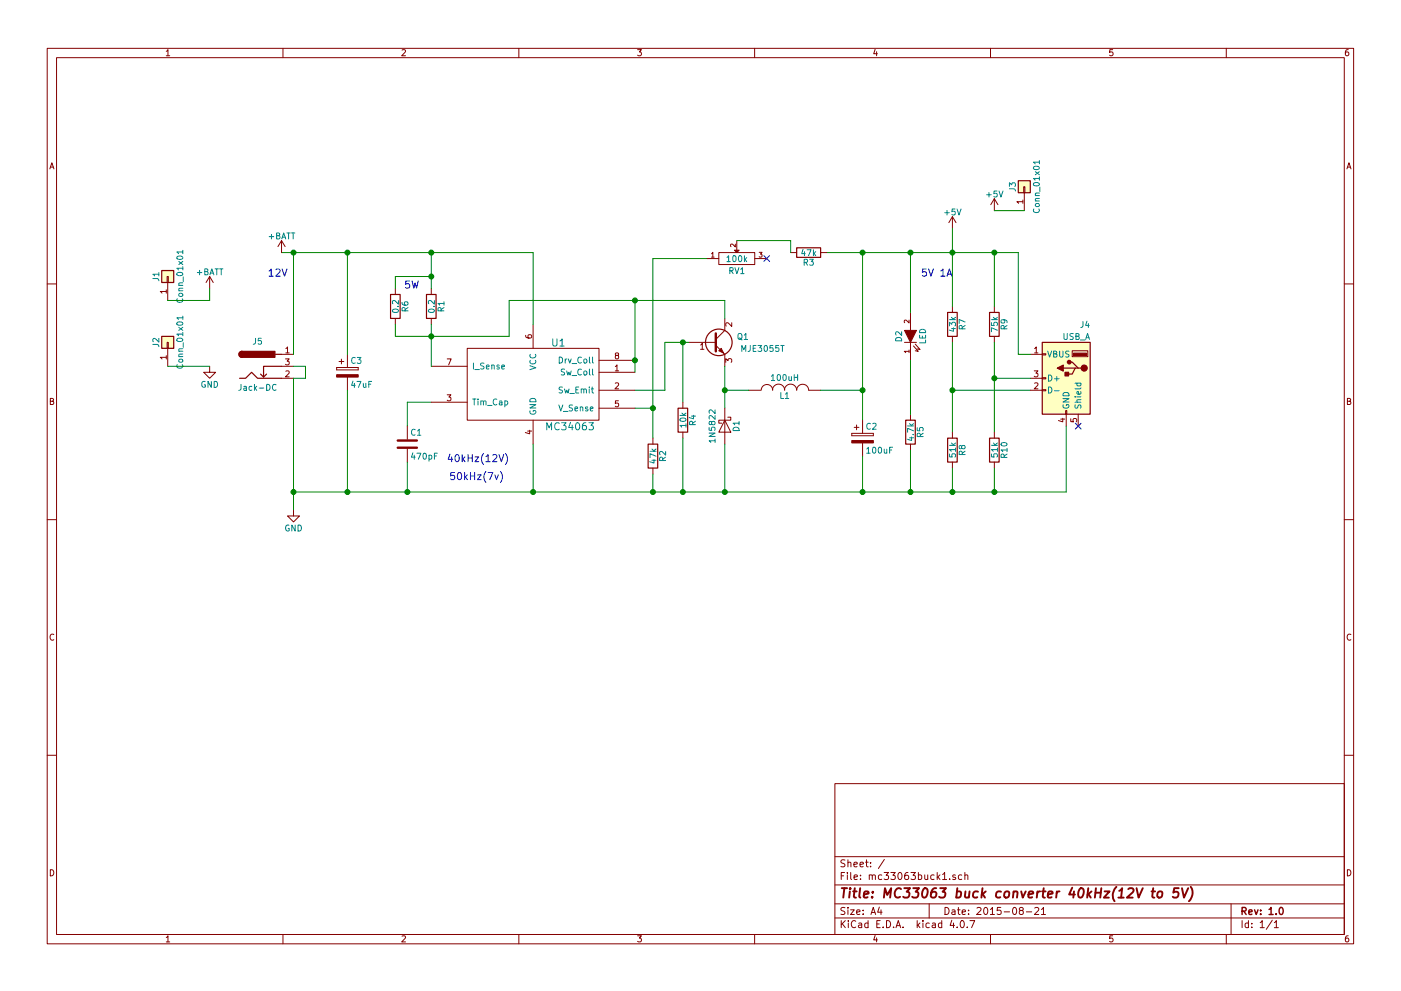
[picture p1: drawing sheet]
EESchema Schematic File Version 2
LIBS:mc33063buck1-rescue
LIBS:power
LIBS:device
LIBS:transistors
LIBS:conn
LIBS:linear
LIBS:regul
LIBS:74xx
LIBS:cmos4000
LIBS:adc-dac
LIBS:memory
LIBS:xilinx
LIBS:microcontrollers
LIBS:dsp
LIBS:microchip
LIBS:analog_switches
LIBS:motorola
LIBS:texas
LIBS:intel
LIBS:audio
LIBS:interface
LIBS:digital-audio
LIBS:philips
LIBS:display
LIBS:cypress
LIBS:siliconi
LIBS:opto
LIBS:atmel
LIBS:contrib
LIBS:valves
LIBS:mc33063buck1-cache
EELAYER 25 0
EELAYER END
$Descr A4 11693 8268
encoding utf-8
Sheet 1 1
Title "MC33063 buck converter 40kHz(12V to 5V)"
Date "2015-08-21"
Rev "1.0"
Comp ""
Comment1 ""
Comment2 ""
Comment3 ""
Comment4 ""
$EndDescr
$Comp
L MC34063 U1
U 1 1
P 4450 3200
F 0 "U1" H 4600 3550 60  0000 L CNN
F 1 "MC34063" H 4550 2850 60  0000 L CNN
F 2 "Housings_DIP:DIP-8_W7.62mm_LongPads" H 4450 3200 60  0001 C CNN
F 3 "" H 4450 3200 60  0000 C CNN
	1    4450 3200
	1    0    0    -1  
$EndComp
Wire Wire Line
	4450 2100 4450 2700
Wire Wire Line
	2350 2100 4450 2100
$Comp
L R R1
U 1 1
P 3600 2550
F 0 "R1" V 3680 2550 50  0000 C CNN
F 1 "0.2" V 3600 2550 50  0000 C CNN
F 2 "Resistors_THT:R_Bare_Metal_Element_L21.3mm_W4.8mm_P20.30mm" V 3530 2550 30  0001 C CNN
F 3 "" H 3600 2550 30  0000 C CNN
	1    3600 2550
	1    0    0    -1  
$EndComp
Wire Wire Line
	3600 2700 3600 3050
Wire Wire Line
	3600 2100 3600 2400
Connection ~ 3600 2100
$Comp
L C C1
U 1 1
P 3400 3700
F 0 "C1" H 3425 3800 50  0000 L CNN
F 1 "470pF" H 3425 3600 50  0000 L CNN
F 2 "Capacitors_THT:C_Disc_D11.0mm_W5.0mm_P5.00mm" H 3438 3550 30  0001 C CNN
F 3 "" H 3400 3700 60  0000 C CNN
	1    3400 3700
	1    0    0    -1  
$EndComp
Wire Wire Line
	3400 4100 3400 3850
Wire Wire Line
	5300 2500 5300 3100
Wire Wire Line
	3300 2800 4250 2800
Wire Wire Line
	4250 2800 4250 2500
Wire Wire Line
	4250 2500 6050 2500
Connection ~ 5300 3000
Connection ~ 3600 2800
Wire Wire Line
	4450 4100 4450 3700
Connection ~ 3400 4100
Connection ~ 4450 4100
$Comp
L D_Schottky D1
U 1 1
P 6050 3550
F 0 "D1" H 6050 3650 50  0000 C CNN
F 1 "1N5822" H 6050 3450 50  0000 C CNN
F 2 "Diodes_THT:D_DO-201AD_P15.24mm_Horizontal" H 6050 3550 60  0001 C CNN
F 3 "" H 6050 3550 60  0000 C CNN
	1    6050 3550
	0    1    1    0   
$EndComp
$Comp
L INDUCTOR L1
U 1 1
P 6550 3250
F 0 "L1" V 6500 3250 50  0000 C CNN
F 1 "100uH" V 6650 3250 50  0000 C CNN
F 2 "Inductors_THT:L_Toroid_Vertical_L24.6mm_W15.5mm_P11.44mm_Pulse_KM-4" H 6550 3250 60  0001 C CNN
F 3 "" H 6550 3250 60  0000 C CNN
	1    6550 3250
	0    -1   -1   0   
$EndComp
$Comp
L CP C2
U 1 1
P 7200 3650
F 0 "C2" H 7225 3750 50  0000 L CNN
F 1 "100uF" H 7225 3550 50  0000 L CNN
F 2 "Capacitors_THT:CP_Radial_D12.5mm_P5.00mm" H 7238 3500 30  0001 C CNN
F 3 "" H 7200 3650 60  0000 C CNN
	1    7200 3650
	1    0    0    -1  
$EndComp
Wire Wire Line
	6050 3250 6250 3250
Connection ~ 6050 4100
Wire Wire Line
	6850 3250 7200 3250
Connection ~ 7200 4100
Wire Wire Line
	7200 2100 7200 3500
Wire Wire Line
	6900 2100 8500 2100
$Comp
L Q_NPN_BCE Q1
U 1 1
P 5950 2850
F 0 "Q1" H 6250 2900 50  0000 R CNN
F 1 "MJE3055T" H 6550 2800 50  0000 R CNN
F 2 "TO_SOT_Packages_THT-2:TO-220_Neutral123_Vertical" H 6150 2950 29  0001 C CNN
F 3 "" H 5950 2850 60  0000 C CNN
	1    5950 2850
	1    0    0    -1  
$EndComp
Wire Wire Line
	6050 3050 6050 3400
Wire Wire Line
	5550 2850 5750 2850
Wire Wire Line
	5550 2850 5550 3250
Wire Wire Line
	5550 3250 5300 3250
Wire Wire Line
	6050 2500 6050 2650
Connection ~ 5300 2500
$Comp
L POT-RESCUE-mc33063buck1 RV1
U 1 1
P 6150 2150
F 0 "RV1" H 6150 2050 50  0000 C CNN
F 1 "100k" H 6150 2150 50  0000 C CNN
F 2 "Potentiometers:Potentiometer_Trimmer_ACP_CA6v_Horizontal" H 6150 2150 60  0001 C CNN
F 3 "" H 6150 2150 60  0000 C CNN
	1    6150 2150
	1    0    0    -1  
$EndComp
$Comp
L R R2
U 1 1
P 5450 3800
F 0 "R2" V 5530 3800 50  0000 C CNN
F 1 "47k" V 5450 3800 50  0000 C CNN
F 2 "Resistors_THT:R_Axial_DIN0309_L9.0mm_D3.2mm_P2.54mm_Vertical" V 5380 3800 30  0001 C CNN
F 3 "" H 5450 3800 30  0000 C CNN
	1    5450 3800
	1    0    0    -1  
$EndComp
Wire Wire Line
	5300 3400 5450 3400
Wire Wire Line
	5450 2150 5450 3650
Wire Wire Line
	5450 4100 5450 3950
Connection ~ 5450 4100
Wire Wire Line
	5900 2150 5450 2150
Connection ~ 5450 3400
$Comp
L R R3
U 1 1
P 6750 2100
F 0 "R3" V 6830 2100 50  0000 C CNN
F 1 "47k" V 6750 2100 50  0000 C CNN
F 2 "Resistors_THT:R_Axial_DIN0309_L9.0mm_D3.2mm_P2.54mm_Vertical" V 6680 2100 30  0001 C CNN
F 3 "" H 6750 2100 30  0000 C CNN
	1    6750 2100
	0    1    1    0   
$EndComp
Wire Wire Line
	6050 4100 6050 3700
Connection ~ 6050 3250
Wire Wire Line
	7200 4100 7200 3800
Connection ~ 7200 3250
Wire Wire Line
	6600 2100 6600 2000
Wire Wire Line
	6600 2000 6150 2000
Text Notes 3500 2400 2    60   ~ 0
5W
Wire Wire Line
	3600 3350 3400 3350
Wire Wire Line
	3400 3350 3400 3550
$Comp
L CP C3
U 1 1
P 2900 3100
F 0 "C3" H 2925 3200 50  0000 L CNN
F 1 "47uF" H 2925 3000 50  0000 L CNN
F 2 "Capacitors_THT:CP_Radial_D12.5mm_P5.00mm" H 2938 2950 30  0001 C CNN
F 3 "" H 2900 3100 60  0000 C CNN
	1    2900 3100
	1    0    0    -1  
$EndComp
Wire Wire Line
	2900 3250 2900 4100
Connection ~ 2900 4100
Wire Wire Line
	2900 2950 2900 2100
Connection ~ 2900 2100
Text Notes 7950 2300 2    60   ~ 0
5V 1A
Text Notes 4250 3850 2    60   ~ 0
40kHz(12V)
Text Notes 2400 2300 2    60   ~ 0
12V
$Comp
L R R4
U 1 1
P 5700 3500
F 0 "R4" V 5780 3500 50  0000 C CNN
F 1 "10k" V 5700 3500 50  0000 C CNN
F 2 "Resistors_THT:R_Axial_DIN0309_L9.0mm_D3.2mm_P2.54mm_Vertical" V 5630 3500 30  0001 C CNN
F 3 "" H 5700 3500 30  0000 C CNN
	1    5700 3500
	1    0    0    -1  
$EndComp
Wire Wire Line
	5700 4100 5700 3650
Connection ~ 5700 4100
Wire Wire Line
	5700 3350 5700 2850
Connection ~ 5700 2850
Connection ~ 7200 2100
$Comp
L LED-RESCUE-mc33063buck1 D2
U 1 1
P 7600 2800
F 0 "D2" H 7600 2900 50  0000 C CNN
F 1 "LED" H 7600 2700 50  0000 C CNN
F 2 "LEDs:LED_D5.0mm" H 7600 2800 60  0001 C CNN
F 3 "" H 7600 2800 60  0000 C CNN
	1    7600 2800
	0    -1   -1   0   
$EndComp
$Comp
L R R5
U 1 1
P 7600 3600
F 0 "R5" V 7680 3600 50  0000 C CNN
F 1 "4.7k" V 7600 3600 50  0000 C CNN
F 2 "Resistors_THT:R_Axial_DIN0309_L9.0mm_D3.2mm_P2.54mm_Vertical" V 7530 3600 30  0001 C CNN
F 3 "" H 7600 3600 30  0000 C CNN
	1    7600 3600
	1    0    0    -1  
$EndComp
Connection ~ 7600 4100
Connection ~ 7600 2100
Wire Wire Line
	7600 2100 7600 2600
Wire Wire Line
	7600 3000 7600 3450
Wire Wire Line
	7600 4100 7600 3750
Text Notes 3750 4000 0    60   ~ 0
50kHz(7v)
$Comp
L +BATT #PWR01
U 1 1
P 1750 2400
F 0 "#PWR01" H 1750 2250 50  0001 C CNN
F 1 "+BATT" H 1750 2540 50  0000 C CNN
F 2 "" H 1750 2400 50  0001 C CNN
F 3 "" H 1750 2400 50  0001 C CNN
	1    1750 2400
	1    0    0    -1  
$EndComp
$Comp
L +BATT #PWR02
U 1 1
P 2350 2100
F 0 "#PWR02" H 2350 1950 50  0001 C CNN
F 1 "+BATT" H 2350 2240 50  0000 C CNN
F 2 "" H 2350 2100 50  0001 C CNN
F 3 "" H 2350 2100 50  0001 C CNN
	1    2350 2100
	1    0    0    -1  
$EndComp
$Comp
L Conn_01x01 J1
U 1 1
P 1400 2300
F 0 "J1" H 1400 2400 50  0000 C CNN
F 1 "Conn_01x01" H 1400 2200 50  0000 C CNN
F 2 "Connectors:Pin_d1.3mm_L11.0mm" H 1400 2300 50  0001 C CNN
F 3 "" H 1400 2300 50  0001 C CNN
	1    1400 2300
	0    -1   -1   0   
$EndComp
$Comp
L GND #PWR03
U 1 1
P 1750 3050
F 0 "#PWR03" H 1750 2800 50  0001 C CNN
F 1 "GND" H 1750 2900 50  0000 C CNN
F 2 "" H 1750 3050 50  0001 C CNN
F 3 "" H 1750 3050 50  0001 C CNN
	1    1750 3050
	1    0    0    -1  
$EndComp
$Comp
L Conn_01x01 J2
U 1 1
P 1400 2850
F 0 "J2" H 1400 2950 50  0000 C CNN
F 1 "Conn_01x01" H 1400 2750 50  0000 C CNN
F 2 "Connectors:Pin_d1.3mm_L11.0mm" H 1400 2850 50  0001 C CNN
F 3 "" H 1400 2850 50  0001 C CNN
	1    1400 2850
	0    -1   -1   0   
$EndComp
Wire Wire Line
	1400 3050 1750 3050
Wire Wire Line
	1750 2500 1400 2500
$Comp
L GND #PWR04
U 1 1
P 2450 4250
F 0 "#PWR04" H 2450 4000 50  0001 C CNN
F 1 "GND" H 2450 4100 50  0000 C CNN
F 2 "" H 2450 4250 50  0001 C CNN
F 3 "" H 2450 4250 50  0001 C CNN
	1    2450 4250
	1    0    0    -1  
$EndComp
Wire Wire Line
	2450 4100 8900 4100
$Comp
L +5V #PWR05
U 1 1
P 7950 1900
F 0 "#PWR05" H 7950 1750 50  0001 C CNN
F 1 "+5V" H 7950 2040 50  0000 C CNN
F 2 "" H 7950 1900 50  0001 C CNN
F 3 "" H 7950 1900 50  0001 C CNN
	1    7950 1900
	1    0    0    -1  
$EndComp
$Comp
L Conn_01x01 J3
U 1 1
P 8550 1550
F 0 "J3" H 8550 1650 50  0000 C CNN
F 1 "Conn_01x01" H 8550 1450 50  0000 C CNN
F 2 "Connectors:Pin_d1.3mm_L11.0mm" H 8550 1550 50  0001 C CNN
F 3 "" H 8550 1550 50  0001 C CNN
	1    8550 1550
	0    -1   -1   0   
$EndComp
$Comp
L +5V #PWR06
U 1 1
P 8300 1750
F 0 "#PWR06" H 8300 1600 50  0001 C CNN
F 1 "+5V" H 8300 1890 50  0000 C CNN
F 2 "" H 8300 1750 50  0001 C CNN
F 3 "" H 8300 1750 50  0001 C CNN
	1    8300 1750
	1    0    0    -1  
$EndComp
NoConn ~ 6400 2150
Wire Wire Line
	1750 2500 1750 2400
Wire Wire Line
	2450 3150 2450 4250
Wire Wire Line
	8300 1750 8550 1750
$Comp
L R R6
U 1 1
P 3300 2550
F 0 "R6" V 3380 2550 50  0000 C CNN
F 1 "0.2" V 3300 2550 50  0000 C CNN
F 2 "Resistors_THT:R_Bare_Metal_Element_L21.3mm_W4.8mm_P20.30mm" V 3230 2550 30  0001 C CNN
F 3 "" H 3300 2550 30  0000 C CNN
	1    3300 2550
	1    0    0    -1  
$EndComp
Wire Wire Line
	3300 2700 3300 2800
Wire Wire Line
	3300 2400 3300 2300
Wire Wire Line
	3300 2300 3600 2300
Connection ~ 3600 2300
$Comp
L USB_A J4
U 1 1
P 8900 3150
F 0 "J4" H 8700 3600 50  0000 L CNN
F 1 "USB_A" H 8700 3500 50  0000 L CNN
F 2 "Connectors:USB_A" H 9050 3100 50  0001 C CNN
F 3 "" H 9050 3100 50  0001 C CNN
	1    8900 3150
	-1   0    0    -1  
$EndComp
NoConn ~ 9000 3550
Wire Wire Line
	8900 4100 8900 3550
Wire Wire Line
	8600 2950 8500 2950
Wire Wire Line
	8500 2950 8500 2100
$Comp
L R R8
U 1 1
P 7950 3750
F 0 "R8" V 8030 3750 50  0000 C CNN
F 1 "51k" V 7950 3750 50  0000 C CNN
F 2 "Resistors_THT:R_Axial_DIN0309_L9.0mm_D3.2mm_P2.54mm_Vertical" V 7880 3750 50  0001 C CNN
F 3 "" H 7950 3750 50  0001 C CNN
	1    7950 3750
	1    0    0    -1  
$EndComp
$Comp
L R R10
U 1 1
P 8300 3750
F 0 "R10" V 8380 3750 50  0000 C CNN
F 1 "51k" V 8300 3750 50  0000 C CNN
F 2 "Resistors_THT:R_Axial_DIN0309_L9.0mm_D3.2mm_P2.54mm_Vertical" V 8230 3750 50  0001 C CNN
F 3 "" H 8300 3750 50  0001 C CNN
	1    8300 3750
	1    0    0    -1  
$EndComp
$Comp
L R R7
U 1 1
P 7950 2700
F 0 "R7" V 8030 2700 50  0000 C CNN
F 1 "43k" V 7950 2700 50  0000 C CNN
F 2 "Resistors_THT:R_Axial_DIN0309_L9.0mm_D3.2mm_P2.54mm_Vertical" V 7880 2700 50  0001 C CNN
F 3 "" H 7950 2700 50  0001 C CNN
	1    7950 2700
	1    0    0    -1  
$EndComp
$Comp
L R R9
U 1 1
P 8300 2700
F 0 "R9" V 8380 2700 50  0000 C CNN
F 1 "75k" V 8300 2700 50  0000 C CNN
F 2 "Resistors_THT:R_Axial_DIN0309_L9.0mm_D3.2mm_P2.54mm_Vertical" V 8230 2700 50  0001 C CNN
F 3 "" H 8300 2700 50  0001 C CNN
	1    8300 2700
	1    0    0    -1  
$EndComp
Wire Wire Line
	7950 3900 7950 4100
Connection ~ 7950 4100
Wire Wire Line
	8300 3900 8300 4100
Connection ~ 8300 4100
Wire Wire Line
	8600 3250 7950 3250
Wire Wire Line
	7950 2850 7950 3600
Connection ~ 7950 3250
Wire Wire Line
	8300 3600 8300 2850
Wire Wire Line
	8300 2100 8300 2550
Wire Wire Line
	7950 1900 7950 2550
Connection ~ 7950 2100
Connection ~ 8300 2100
Wire Wire Line
	8600 3150 8300 3150
Connection ~ 8300 3150
$Comp
L Jack-DC J5
U 1 1
P 2150 3050
F 0 "J5" H 2150 3260 50  0000 C CNN
F 1 "Jack-DC" H 2150 2875 50  0000 C CNN
F 2 "Connectors:BARREL_JACK" H 2200 3010 50  0001 C CNN
F 3 "" H 2200 3010 50  0001 C CNN
	1    2150 3050
	1    0    0    -1  
$EndComp
Wire Wire Line
	2450 2950 2450 2100
Connection ~ 2450 2100
Connection ~ 2450 4100
Wire Wire Line
	2450 3050 2550 3050
Wire Wire Line
	2550 3050 2550 3150
Wire Wire Line
	2550 3150 2450 3150
$EndSCHEMATC
